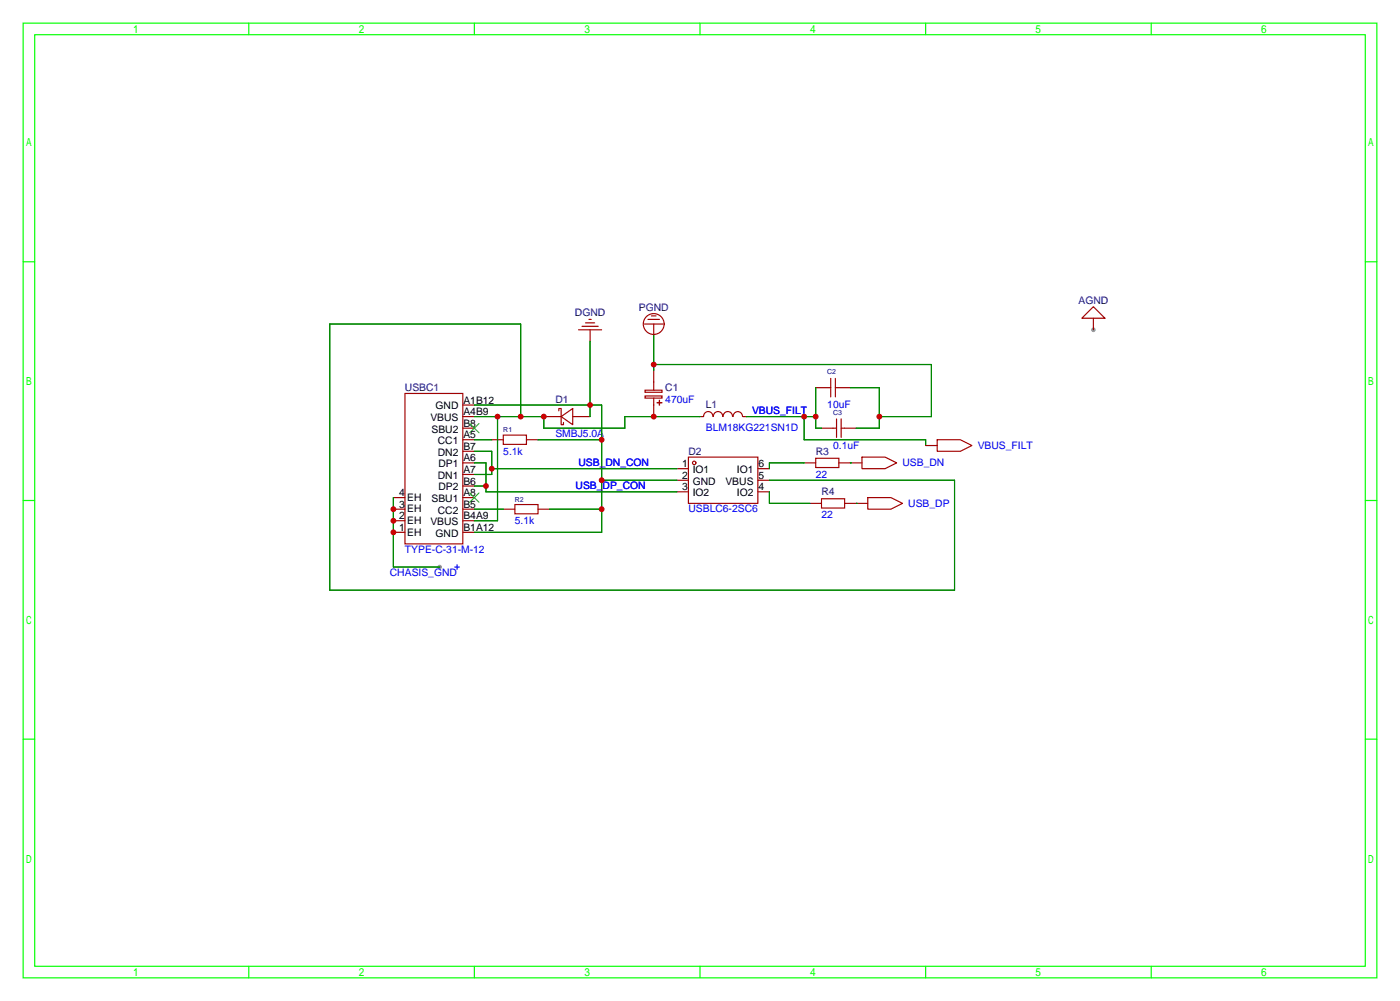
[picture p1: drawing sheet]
<svg xmlns="http://www.w3.org/2000/svg" width="307mm" height="220mm" viewBox="0 0 307 220" stroke-linecap="round" stroke-linejoin="round" font-family="sans-serif">
<g fill="#999">
<circle cx="240" cy="72.4" r=".51"/>
<circle cx="96.5" cy="124.5" r=".51"/>
</g>
<g fill="none" stroke="#0f0" stroke-width=".25">
<path d="M5.1 5.1h297.2v209.5h-297.2zM7.6 7.6h292.1v204.5h-292.1zM54.6 5.1v2.5M104.1 5.1v2.5M153.7 5.1v2.5M203.2 5.1v2.5M252.7 5.1v2.5M5.1 57.5h2.5M299.7 57.5h2.6M5.1 109.9h2.5M299.7 109.9h2.6M5.1 162.2h2.5"/>
<path d="M299.7 162.2h2.6M54.6 212.1v2.5M104.1 212.1v2.5M153.7 212.1v2.5M203.2 212.1v2.5M252.7 212.1v2.5"/>
</g>
<g fill="none" stroke="#a10000" stroke-width=".25">
<path d="M127 72.4h5.1M127.8 71.6h3.5M128.5 70.9h2.1M129.3 70.1h.5M129.5 72.4v2.5M141.5 71.1h4M142.2 70.1h2.6M143 69.3h1M143.5 71.1v2.6M237.5 69.8l2.5-2.5 2.6 2.5zM240 69.8v2.6M88.9 86.4h12.7v33h-12.7z"/>
<path d="M101.6 88.9h2.5M101.6 91.4h2.5M101.6 94h2.5M101.6 96.5h2.5M101.6 99.1h2.5M107.9 96.5h2.6M110.5 95.5h5.1v2h-5.1zM115.6 96.5h2.5M119.4 91.4h3.8M122.7 90.2v-.5h.5v3.5h.5v-.5M123.2 91.4l2.5-1.7v3.5zM125.7 91.4h3.8"/>
<path d="M141.6 85.6h3.7v.5h-3.7zM141.6 86.9h3.7v.5h-3.7zM143.5 81.3v4.3M143.5 87.4v4M144.3 88.4h1zM144.8 87.9v1zM156.5 91.4a1.01 1.01 0 0 0-1-1.1 1.01 1.01 0 0 0-1 1.1h-.8M156.6 91.4a1.01 1.01 0 0 1 1-1.1 1.01 1.01 0 0 1 1 1.1M158.8 91.4a1.01 1.01 0 0 1 1-1.1 1.01 1.01 0 0 1 1 1.1M161 91.4a1.01 1.01 0 0 1 1-1.1 1.01 1.01 0 0 1 1 1.1M163.1 91.4h.7M179.1 85.1h3.3"/>
<path d="M180.3 94h3.3M182.4 83.1v4M183.4 83.1v4M183.4 85.1h3.3M183.6 91.9v4.1M184.7 94h3.3M184.7 91.9v4.1M203.2 97.8h2.5M205.7 96.5h5.1l2.6 1.3-2.6 1.3h-5.1zM86.4 109.2h2.5M86.4 111.8h2.5M86.4 114.3h2.5"/>
<path d="M86.4 116.8h2.5M101.6 101.6h2.5M101.6 104.1h2.5M101.6 106.7h2.5M101.6 109.2h2.5M101.6 111.8h2.5M101.6 114.3h2.5M101.6 116.8h2.5M110.5 111.8h2.5M113 110.7h5.1v2.1h-5.1zM118.1 111.8h2.5M148.6 102.9h2.5"/>
<path d="M148.6 105.4h2.5M148.6 107.9h2.5M151.1 100.3h15.3v10.2h-15.3zM166.4 102.9h2.5M166.4 105.4h2.5M166.4 107.9h2.5M176.5 101.6h2.6M177.8 110.5h2.5M179.1 100.6h5v2h-5zM180.3 109.5h5.1v2h-5.1zM184.1 101.6h5.1M185.4 110.5h5.1"/>
<path d="M189.2 100.3h5.1l2.5 1.3-2.5 1.3h-5.1zM190.5 109.2h5.1l2.5 1.3-2.5 1.3h-5.1z"/>
<circle cx="143.5" cy="71.1" r="2.29"/>
<circle cx="152.4" cy="101.6" r=".38"/>
</g>
<path d="M103.1 93l2.1 2M105.2 93l-2.1 2M103.1 108.2l2.1 2M105.2 108.2l-2.1 2" fill="none" stroke="#3c3" stroke-width=".25"/>
<g fill="none" stroke="#008700" stroke-width=".25">
<path d="M129.5 74.9v16.5M143.5 73.7v7.6M104.1 96.5h3.8M104.1 88.9h28v27.9h-28M104.1 91.4h15.3v2.6h17.8v-2.6h16.5M104.1 99.1h3.8v5h-3.8M109.2 91.4v22.9h-5.1M114.3 91.4v-20.3h-41.9v58.4h137.1v-24.1h-40.6M118.1 96.5h14M143.5 80h61v11.4h-11.5M163.8 91.4h15.3M176.5 91.4v5.1h26.7v1.3"/>
<path d="M179.1 85.1v8.9h1.2M186.7 85.1h6.3v8.9h-5M86.4 109.2v15.3h10.1M104.1 111.8h6.4M104.1 106.7h2.6M104.1 101.6h2.6v6.3h41.9M107.9 102.9h40.7M120.6 111.8h11.5M132.1 105.4h16.5M168.9 107.9v2.6h8.9M176.5 101.6h-7.6v1.3M186.7 101.6h.1"/>
<path d="M188 110.5h.1"/>
</g>
<path d="M99.8 124.5h1M100.3 124v1" fill="none" stroke="#00f" stroke-width=".25"/>
<g fill="#c00">
<circle cx="129.5" cy="88.9" r=".63"/>
<circle cx="132.1" cy="96.5" r=".63"/>
<circle cx="132.1" cy="105.4" r=".63"/>
<circle cx="132.1" cy="111.8" r=".63"/>
<circle cx="109.2" cy="91.4" r=".63"/>
<circle cx="114.3" cy="91.4" r=".63"/>
<circle cx="119.4" cy="91.4" r=".63"/>
<circle cx="143.5" cy="91.4" r=".63"/>
<circle cx="108" cy="102.9" r=".63"/>
<circle cx="106.7" cy="106.7" r=".63"/>
<circle cx="143.5" cy="80" r=".63"/>
<circle cx="193" cy="91.4" r=".63"/>
<circle cx="179.1" cy="91.4" r=".63"/>
<circle cx="176.5" cy="91.4" r=".63"/>
<circle cx="86.4" cy="111.8" r=".63"/>
<circle cx="86.4" cy="114.3" r=".63"/>
<circle cx="86.4" cy="116.8" r=".63"/>
</g>
<g font-size="2.3" fill="#000080">
<text x="126.2" y="69.3">DGND</text>
<text x="140.2" y="68.3">PGND</text>
<text x="236.8" y="66.8">AGND</text>
<text x="88.9" y="85.8">USBC1</text>
<text x="121.9" y="88.4">D1</text>
<text x="146" y="85.8">C1</text>
<text x="154.9" y="89.6">L1</text>
<text x="151.1" y="99.8">D2</text>
<text x="179.1" y="99.8">R3</text>
<text x="180.3" y="108.7">R4</text>
</g>
<g font-size="2.3">
<text x="95.6" y="89.9">GND</text>
<text x="101.7" y="88.6">A1B12</text>
<text x="94.5" y="92.4">VBUS</text>
<text x="94.7" y="94.9">SBU2</text>
<text x="101.7" y="91.1">A4B9</text>
<text x="101.7" y="93.7">B8</text>
<text x="96.1" y="97.5">CC1</text>
<text x="96.1" y="100">DN2</text>
<text x="101.7" y="96.2">A5</text>
<text x="101.7" y="98.7">B7</text>
<text x="101.7" y="101.3">A6</text>
<text x="96.1" y="105.1">DN1</text>
<text x="96.2" y="102.6">DP1</text>
<text x="96.2" y="107.6">DP2</text>
<text x="101.7" y="103.8">A7</text>
<text x="101.7" y="106.4">B6</text>
<text x="149.7" y="102.6">1</text>
<text x="149.7" y="105.1">2</text>
<text x="149.7" y="107.6">3</text>
<text x="152.1" y="103.8">IO1</text>
<text x="152.1" y="106.4">GND</text>
<text x="159.3" y="106.4">VBUS</text>
<text x="161.8" y="103.8">IO1</text>
<text x="166.5" y="107.6">4</text>
<text x="166.5" y="105.1">5</text>
<text x="166.5" y="102.6">6</text>
<text x="87.6" y="108.9">4</text>
<text x="87.6" y="111.4">3</text>
<text x="87.6" y="114">2</text>
<text x="89.4" y="109.9">EH</text>
<text x="89.4" y="112.5">EH</text>
<text x="94.7" y="110.2">SBU1</text>
<text x="96.1" y="112.7">CC2</text>
<text x="101.7" y="108.9">A8</text>
<text x="101.7" y="111.4">B5</text>
<text x="101.7" y="114">B4A9</text>
<text x="152.1" y="108.9">IO2</text>
<text x="161.8" y="108.9">IO2</text>
<text x="87.6" y="116.5">1</text>
<text x="89.4" y="115">EH</text>
<text x="89.4" y="117.5">EH</text>
<text x="94.5" y="115.3">VBUS</text>
<text x="95.6" y="117.8">GND</text>
<text x="101.7" y="116.5">B1A12</text>
</g>
<g font-size="2.3" fill="#00f">
<text x="146" y="88.4">470uF</text>
<text x="181.6" y="89.6">10uF</text>
<text x="121.9" y="96">SMBJ5.0A</text>
<text x="154.9" y="94.7">BLM18KG221SN1D</text>
<text x="165.1" y="90.9">VBUS_FILT</text>
<text x="110.5" y="99.8">5.1k</text>
<text x="182.9" y="98.5">0.1uF</text>
<text x="214.6" y="98.5">VBUS_FILT</text>
<text x="126.4" y="107.4">USB_DP_CON</text>
<text x="127" y="102.3">USB_DN_CON</text>
<text x="179.1" y="104.9">22</text>
<text x="198.1" y="102.3">USB_DN</text>
<text x="151.1" y="112.5">USBLC6-2SC6</text>
<text x="180.3" y="113.8">22</text>
<text x="199.4" y="111.2">USB_DP</text>
<text x="113" y="115">5.1k</text>
<text x="88.9" y="121.4">TYPE-C-31-M-12</text>
<text x="85.6" y="126.5">CHASIS_GND</text>
</g>
<g font-size="1.5" fill="#000080">
<text x="181.6" y="82.2">C2</text>
<text x="110.5" y="94.9">R1</text>
<text x="182.9" y="91.1">C3</text>
<text x="113" y="110.1">R2</text>
</g>
</svg>
